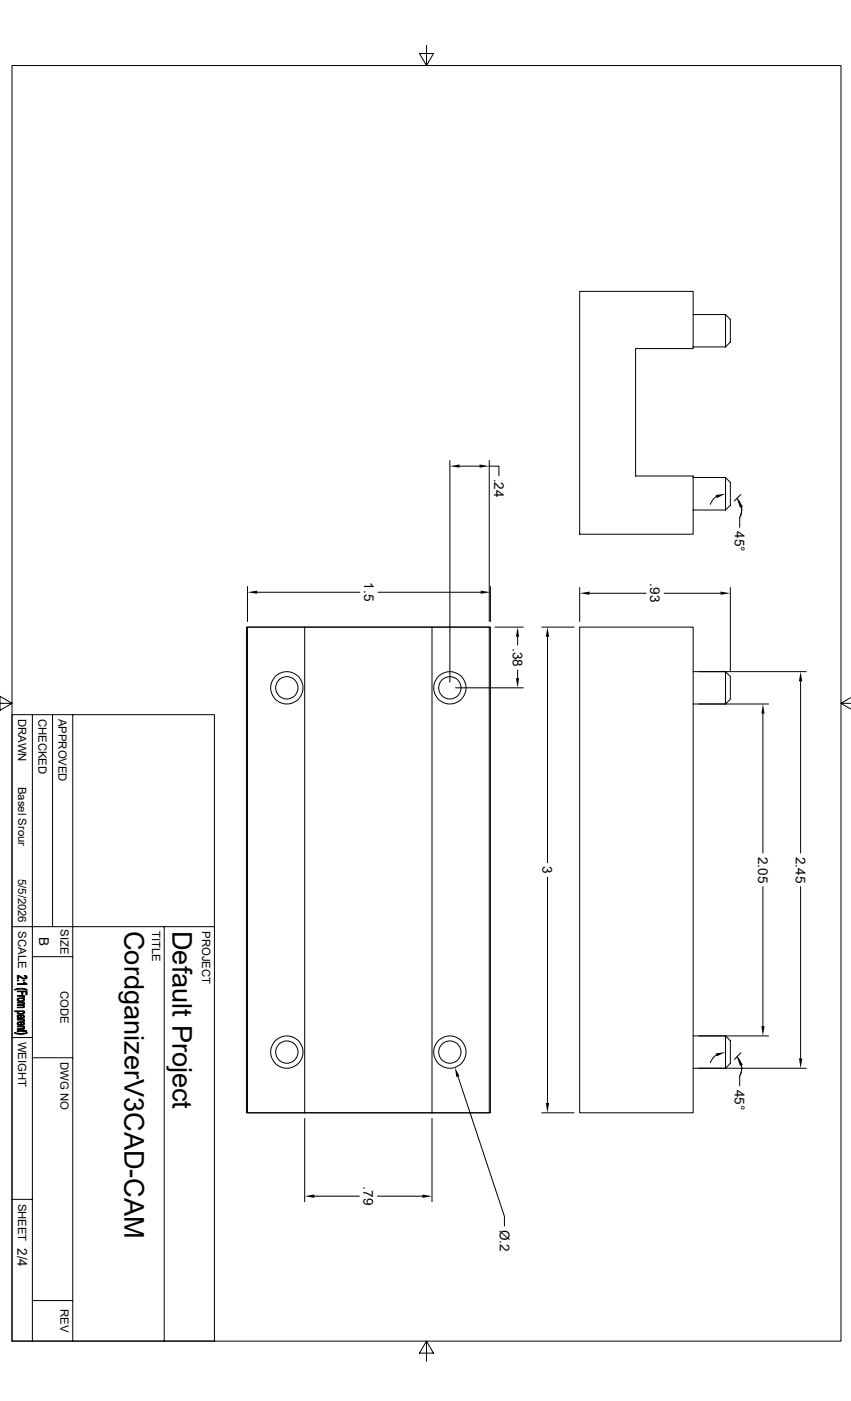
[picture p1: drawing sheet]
<svg xmlns="http://www.w3.org/2000/svg" width="216mm" height="356mm" viewBox="0 0 216 356" stroke-linecap="round" stroke-linejoin="round" font-family="sans-serif">
<g fill="none" stroke="#000" stroke-width=".25">
<path d="M3 16.6h210.4v323.8h-210.4zM108.2 11.5v5.1l1.8-3h-3.6l1.8 3M147.1 74h28.8v14.5h-14.7v32.3h14.7v14.8h-28.8zM175.9 79.8h8.2l1.2 1.3v5.7l-1.2 1.3M184.1 79.8v8.3M175.9 88.1h8.2M114.1 116.9v56.2M116.6 118.3h5.1M124.1 118.3h2.5v2.5M124.1 116.9v40.8M175.9 129.5h8.2M175.9 121.2h8.2"/>
<path d="M181.7 126l-.9 .9-.6 1.1M184.1 121.2l1.2 1.3v5.7l-1.2 1.3M184.1 121.2v8.3M187 126.5a4.2 4.2 0 0 1 .7 4.9v2.5M188 125.5l-1.7 1.7M188.1 128.7v1.2l-.3 1.2M62.8 148.9v8.8M62.8 159.2h61.6v123.2h-61.6zM65.2 150.3h26.1M77.3 159.2v123.2h-14.8v-123.2h61.6v123.2h-46.8M95.9 150.3h26.1M109.6 159.2v123.2"/>
<path d="M124.4 148.9v8.8M125.6 159.2h7.2M137.5 159.2h8.1M147.1 149.1v8.6M147.1 159.2h28.8v123.2h-28.8zM149.6 150.6h14.3M168.5 150.6h14.3M185.3 149.1v21.2M0 178.5h3l-3-1.8v3.6l3-1.8M115.6 174.6h17.2M131.3 161.6v2.1M131.3 170.1v2"/>
<path d="M138.9 161.6v57.4M175.9 178.7h19.1M175.9 170.5h28.7M184.1 170.5l1.2 1.2v5.8l-1.2 1.2zM203.1 172.9v43.6M213.4 178.5l2.4 1.5M215.8 177.1l-2.4 1.4h2.4M3 181.4h51.4v159h-51.4zM8.2 181.4v159M13.3 181.4v53.8M18.5 181.4v159M193.5 181.1v35.4"/>
<path d="M3 235.2h51.4M41.7 235.2v105.2M138.9 222.6v57.4M193.5 225v35.4M203.1 225v43.6M8.2 242.8h10.3M3 263.4h5.2M8.2 268.5h10.3M116.2 273.3l11.8 35.4v2.5M175.9 271.1h28.7M175.9 262.9h19.1M181.7 267.8l-.9 .8-.6 1.1"/>
<path d="M184.1 262.9l1.2 1.3v5.7l-1.2 1.2zM187 268.2a4.2 4.2 0 0 1 .7 4.9v2.5M188 267.2l-1.7 1.7M188.1 270.4v1.3l-.3 1.2M77.3 283.9v21.2M109.6 283.9v21.2M137.5 282.4h8.1M3 304.4h5.2M79.8 303.6h11.4M95.8 303.6h11.3M8.2 330.1h10.3M108.2 340.4l-1.8 3.1h3.6l-1.8-3.1v5.1"/>
<circle cx="72.8" cy="174.6" r="4.1"/>
<circle cx="72.8" cy="174.6" r="2.83"/>
<circle cx="114.1" cy="174.6" r="4.1"/>
<circle cx="114.1" cy="174.6" r="2.83"/>
<circle cx="72.8" cy="267" r="4.1"/>
<circle cx="72.8" cy="267" r="2.83"/>
<circle cx="114.1" cy="267" r="4.1"/>
<circle cx="114.1" cy="267" r="2.83"/>
</g>
<g fill="#000" stroke="#000" stroke-width=".25">
<path d="M4.6 258v.3z" fill-rule="evenodd"/>
<path d="M4.4 248.8h.3v.2h-.3z" fill-rule="evenodd"/>
<path d="M4.4 257.8l.3-.2h.5l.1 .2v.5l-.1-.1a.34 .34 0 0 0-.2-.4 .34 .34 0 0 0-.4 .2v.3z" fill-rule="evenodd"/>
<path d="M5.9 254.6l.1 .2z" fill-rule="evenodd"/>
<path d="M4.6 253.4h1.3l.1 .3-.5-.3-.6 .1-.3 .2z" fill-rule="evenodd"/>
<path d="M4.4 255h1.5l.1 .4-.4-.2h-1.2z" fill-rule="evenodd"/>
<path d="M5.7 257.6l.3 .1v.4l-.4-.3z" fill-rule="evenodd"/>
<path d="M4.7 259.4h1.1l.2 .4-.5-.3v.8h-.3v-.8l-.5 .1-.1 .2z" fill-rule="evenodd"/>
<path d="M6 256.8v.2z" fill-rule="evenodd"/>
<path d="M5.8 248.8h.4v.2h-.4z" fill-rule="evenodd"/>
<path d="M4.4 252.7h1.8v.2h-.3v.2l-.4-.2h-1.1z" fill-rule="evenodd"/>
<path d="M4.4 254.4h1.8v.2l-.3 .1-1.5-.1z" fill-rule="evenodd"/>
<path d="M3.7 256.6h2.5v.2l-.3 .1-1-.1-.3 .2v-.2h-.9z" fill-rule="evenodd"/>
<path d="M4.4 258.7l1.8 .2h-.3v.2l-.3-.2h-1.2z" fill-rule="evenodd"/>
<path d="M5.9 252.9h.3l-.1 .3h-.3z" fill-rule="evenodd"/>
<path d="M4.5 253.4h.1v.4l.4 .2h.8l.2-.2v-.4l.2 .3v.3l-.4 .2-1.2-.1a.36 .36 0 0 1-.2-.3 .36 .36 0 0 1 .1-.4z" fill-rule="evenodd"/>
<path d="M4.4 255.6h1.4l.2-.4a.35 .35 0 0 1 .2 .5 .35 .35 0 0 1-.6 .1h-1.2z" fill-rule="evenodd"/>
<path d="M6 254.6a.28 .28 0 0 1 .2 .3 .28 .28 0 0 1-.3 .2z" fill-rule="evenodd"/>
<path d="M4.4 256.9l.2-.1v.3l.3 .2h.8l.3-.2v-.3a.4 .4 0 0 1 .1 .5 .4 .4 0 0 1-.5 .1l-1-.1z" fill-rule="evenodd"/>
<path d="M4.6 258.1l.7 .2 .1-.5a.33 .33 0 0 0 .1 .5 .33 .33 0 0 0 .5-.2v-.4a.46 .46 0 0 1 .2 .6 .46 .46 0 0 1-.7 .2h-1.1z" fill-rule="evenodd"/>
<path d="M5.9 258.9l.3 .1-.1 .3-.3-.1z" fill-rule="evenodd"/>
<path d="M5.5 259.5v.6l.4-.1 .1-.5a.48 .48 0 0 1 .1 .6 .48 .48 0 0 1-.6 .2z" fill-rule="evenodd"/>
<path d="M6 249.3h.3v.4z" fill-rule="evenodd"/>
<path d="M4.4 247.6l1.6 .7h.4l.2-.3v.4l-.7 .1-1.2-.7v.7h-.3z" fill-rule="evenodd"/>
<path d="M6.1 247.6l.6 .1a.37 .37 0 0 1-.1 .7v-.5l-.5-.1z" fill-rule="evenodd"/>
<path d="M4.4 249.7h1.9l.1-.3 .5 .5h-2.5z" fill-rule="evenodd"/>
<path d="M4.4 251.5h2.5v1h-.3v-.8h-.8v.7h-.3v-.7h-1.1z" fill-rule="evenodd"/>
<path d="M3.7 251.2l1.1-.3h1l1.1 .4-1.1-.3-2.1 .3z" fill-rule="evenodd"/>
<path d="M4.4 261.6h.3v.3l-.3 .1z" fill-rule="evenodd"/>
<path d="M4.5 259.5h.1l.1 .5 .3 .1-.1 .2-.5-.3z" fill-rule="evenodd"/>
<path d="M5.9 260.6l.1 .3z" fill-rule="evenodd"/>
<path d="M4.4 260.5l1.8 .1-.3 .2-1.5-.2z" fill-rule="evenodd"/>
<path d="M4.4 261.1h1.4l.2-.5a.37 .37 0 0 1 .1 .6 .37 .37 0 0 1-.5 .1h-1.2z" fill-rule="evenodd"/>
<path d="M4.7 261.6l1.5-.1 .6 .2h-.6v.2h-.3v-.2l-1.2 .1z" fill-rule="evenodd"/>
<path d="M3.7 262.1l1 .2h1.1l1-.2 .1 .1-1.6 .4-1.2-.2z" fill-rule="evenodd"/>
</g>
<g fill="#000">
<path d="M114.1 118.3l2.5-.4v.8zM121.7 117.9l2.4 .4-2.4 .4zM181.6 125.6l2.5-.3-2.3 1.1zM186.9 126.5l1.6 2-.8 .4zM62.8 150.3l2.4-.4v.8zM122 149.9l2.4 .4-2.4 .4zM147.1 150.6l2.5-.4v.8zM182.8 150.2l2.5 .4-2.5 .4zM130.9 172.1h.8l-.4 2.5zM131.3 159.2l.4 2.4h-.8zM138.9 159.2l.4 2.4h-.8zM203.1 170.5l.4 2.4h-.8z"/>
<path d="M193.5 178.7l.5 2.4h-.8zM115.4 270.9l1.2 2.2-.8 .3zM138.5 280h.8l-.4 2.4zM181.6 267.4l2.5-.4-2.3 1.1zM186.9 268.2l1.6 2-.8 .4zM193.2 260.4h.8l-.5 2.5zM202.7 268.6h.8l-.4 2.5zM77.3 303.6l2.5-.4v.8zM107.1 303.2l2.5 .4-2.5 .4z"/>
</g>
<g font-size="6.9">
<text x="31.6" y="236.3" transform="rotate(90 31.6 236.3)">CordganizerV3CAD-CAM</text>
<text x="43.7" y="236.3" transform="rotate(90 43.7 236.3)">Default Project</text>
</g>
<g font-size="3.4">
<text x="125.4" y="121.5" transform="rotate(90 125.4 121.5)">.24</text>
<text x="186.4" y="134.8" transform="rotate(90 186.4 134.8)">45°</text>
<text x="92.4" y="147.8" transform="rotate(90 92.4 147.8)">1.5</text>
<text x="165" y="148.1" transform="rotate(90 165 148.1)">.93</text>
<text x="130.1" y="164.4" transform="rotate(90 130.1 164.4)">.38</text>
<text x="137.7" y="219.8" transform="rotate(90 137.7 219.8)">3</text>
<text x="192.4" y="217.5" transform="rotate(90 192.4 217.5)">2.05</text>
<text x="201.9" y="217.5" transform="rotate(90 201.9 217.5)">2.45</text>
<text x="9.9" y="237.9" transform="rotate(90 9.9 237.9)">B</text>
<text x="186.4" y="276.6" transform="rotate(90 186.4 276.6)">45°</text>
<text x="92.2" y="301.1" transform="rotate(90 92.2 301.1)">.79</text>
<text x="4.4" y="316.8" transform="rotate(90 4.4 316.8)">2/4</text>
<text x="126.8" y="312.1" transform="rotate(90 126.8 312.1)">Ø.2</text>
</g>
<g font-size="2.9">
<text x="4.6" y="182.4" transform="rotate(90 4.6 182.4)">DRAWN</text>
<text x="9.7" y="182.4" transform="rotate(90 9.7 182.4)">CHECKED</text>
<text x="14.9" y="182.4" transform="rotate(90 14.9 182.4)">APPROVED</text>
<text x="4.6" y="199.6" transform="rotate(90 4.6 199.6)">Basel Srour</text>
<text x="4.6" y="223" transform="rotate(90 4.6 223)">5/5/2026</text>
<text x="4.6" y="236.4" transform="rotate(90 4.6 236.4)">SCALE</text>
<text x="15.4" y="235.8" transform="rotate(90 15.4 235.8)">SIZE</text>
<text x="38.6" y="236.3" transform="rotate(90 38.6 236.3)">TITLE</text>
<text x="51.3" y="236.3" transform="rotate(90 51.3 236.3)">PROJECT</text>
<text x="15.4" y="251.5" transform="rotate(90 15.4 251.5)">CODE</text>
<text x="4.6" y="264.4" transform="rotate(90 4.6 264.4)">WEIGHT</text>
<text x="15.4" y="269.5" transform="rotate(90 15.4 269.5)">DWG NO</text>
<text x="4.6" y="305.5" transform="rotate(90 4.6 305.5)">SHEET</text>
<text x="15.4" y="332.3" transform="rotate(90 15.4 332.3)">REV</text>
</g>
</svg>
